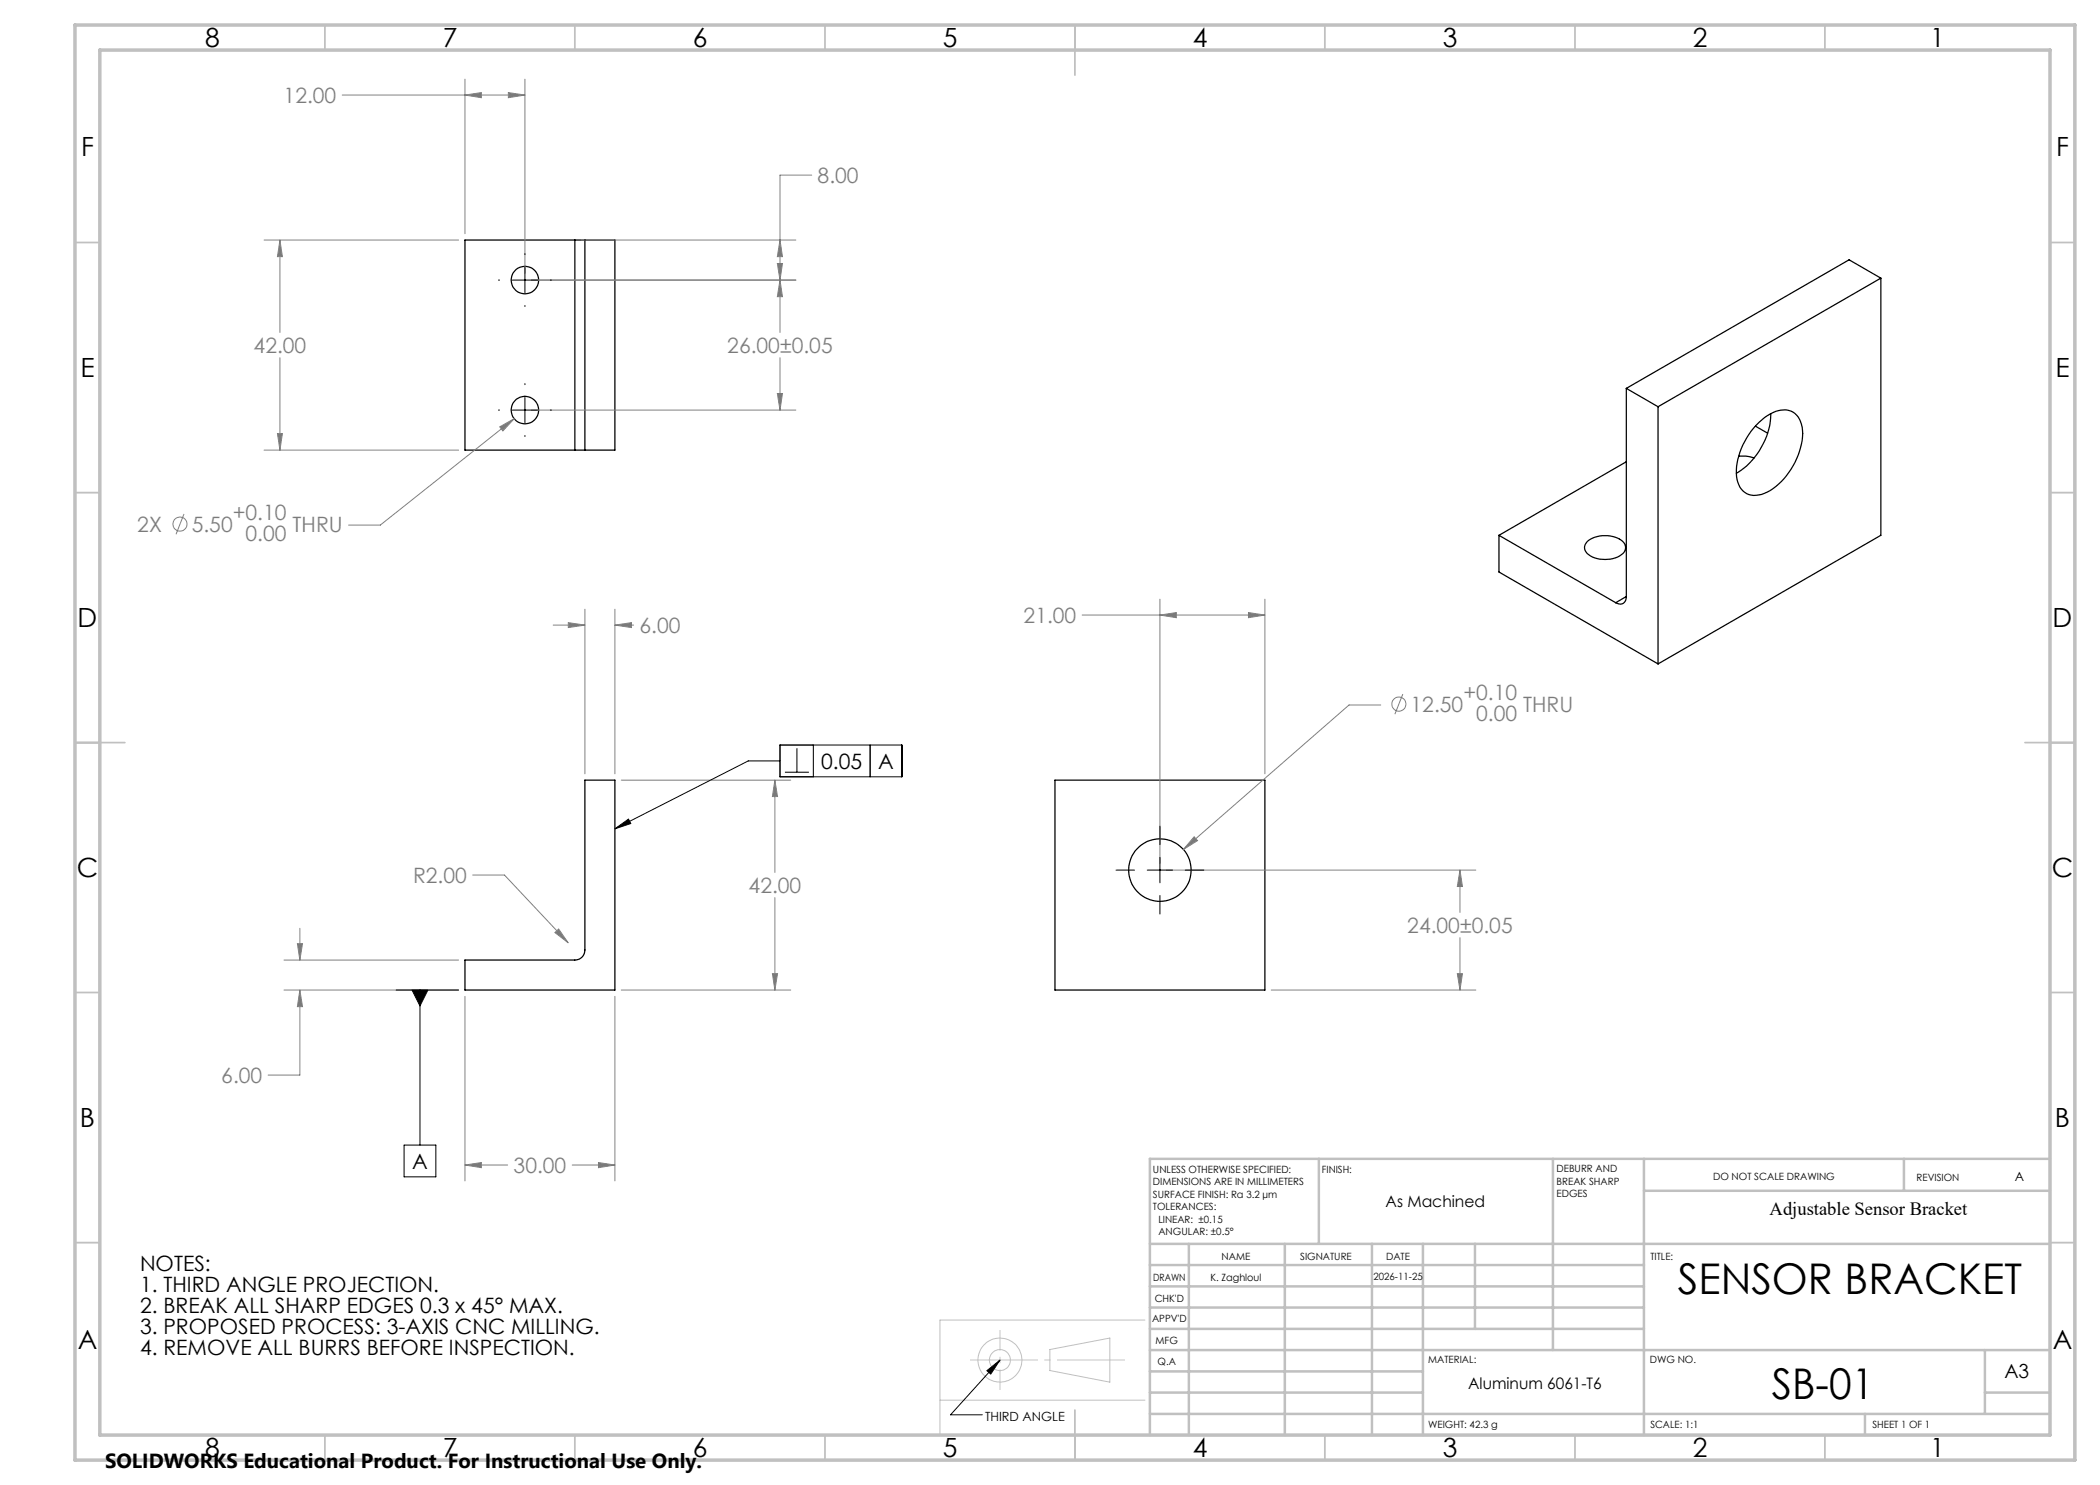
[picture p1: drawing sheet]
<svg xmlns="http://www.w3.org/2000/svg" width="420mm" height="297mm" viewBox="0 0 420 297" stroke-linecap="round" stroke-linejoin="round" font-family="sans-serif">
<g fill="none" stroke="#000" stroke-width=".25">
<path d="M115 48h2M115 48h-22v42h22M115 48v42M117 48v42M117 48h6v42h-6M376.2 55.6l-44.6 25.7M376.2 55.6v51.5l-44.6 25.7M376.2 55.6l-6.4-3.6-44.5 25.7M325.3 77.7v41.6M325.3 77.7l6.3 3.6M115 90h2M325.3 92.4l-25.5 14.7"/>
<path d="M331.6 81.3v51.5M347.7 91.3l1.4-.1 1.7 .4M351.1 85.2l2.4 1.4M351.3 85a8.1 8.1 0 0 1 6-3 3.9 3.9 0 0 1 3.2 4.1 14.2 14.2 0 0 1-7.6 12.6 3.7 3.7 0 0 1-5.5-2.8 13.6 13.6 0 0 1 3.9-10.9zM354.2 82.7a14.7 14.7 0 0 1-6.9 11.9M299.8 107.1v7.3l31.8 18.4M299.8 107.1l23.3 13.4M317.4 108.3a5.8 5.8 0 0 1 7.4 .3 1.74 1.74 0 0 1-.9 2.6 6.1 6.1 0 0 1-6.5-.5 1.58 1.58 0 0 1 0-2.4zM325.3 119.3a1.3 1.3 0 0 1-.7 1.4 1.3 1.3 0 0 1-1.5-.2M325.3 119.3l-2.2 1.2M117 156h6v42h-30v-6h22a1.99 1.99 0 0 0 2-2zM211 156h42v42h-42z"/>
<circle cx="105" cy="56" r="2.75"/>
<circle cx="105" cy="82" r="2.75"/>
<circle cx="232" cy="174" r="6.2"/>
</g>
<path d="M124.2 156h34M155 156l.5 3.3h-1zM155 156v18.5M155 179.5v18.5M124.2 198h34" fill="none" stroke="#808080" stroke-width=".2"/>
<g fill="none" stroke="#c0c0c0" stroke-width=".2">
<path d="M210 269.9l12-2.3v8.8l-12-2.3zM229 264h-41v23M188 280h41"/>
<circle cx="200" cy="272" r="2.09"/>
<circle cx="200" cy="272" r="4.4"/>
</g>
<path d="M194 272h31" fill="none" stroke="#c0c0c0" stroke-width=".2" stroke-dasharray="15.2 1.3 1.3 1.3" stroke-dashoffset="1.6" stroke-linecap="butt"/>
<path d="M200 278v-12" fill="none" stroke="#c0c0c0" stroke-width=".2" stroke-dasharray="15.2 1.3 1.3 1.3" stroke-dashoffset="11.1" stroke-linecap="butt"/>
<g fill="none" stroke="#c0c0c0" stroke-width=".35">
<path d="M65 5v5M115 5v5M165 5v5M215 5v10M265 5v5M315 5v5M365 5v5M15 48.5h5M410 48.5h5M15 98.5h5M410 98.5h5M15 148.5h10"/>
<path d="M405 148.5h10M15 198.5h5M410 198.5h5M15 248.5h5M410 248.5h5M65 287v5M115 287v5M165 287v5M215 282v10M265 287v5M315 287v5M365 287v5"/>
</g>
<g fill="none" stroke="#c0c0c0" stroke-width=".5">
<path d="M263.8 231.8v17M310.6 231.8v38.2M328.8 231.8v55.2M328.8 238.2h81.2M380.8 231.8v6.4M410 231.8h-180v55.2M230 248.8h180M230 257.3h98.8M230 253h98.8M237.8 248.8v38.2M257 248.8v38.2M274.4 248.8v38.2"/>
<path d="M284.6 248.8v38.2M295 248.8v17M230 265.8h98.8M230 261.5h98.8M230 278.5h54.6M230 274.3h54.6M230 270h180M397 278.5h13M397 270v12.8M230 282.8h180M373 282.8v4.2"/>
</g>
<path d="M15 5h400v287h-400zM20 10h390v277h-390z" fill="none" stroke="#c0c0c0" stroke-width=".7"/>
<path d="M155 156l.5 3.3h-1z" fill="#808080"/>
<path d="M154.5 194.7h1l-.5 3.3z" fill="none" stroke="#808080" stroke-width=".2"/>
<path d="M154.5 194.7h1l-.5 3.3z" fill="#808080"/>
<path d="M93 199.3v36.9M123 199.3v36.9M93 233l3.3-.5v1zM93 233h8.5M114.4 233h8.6" fill="none" stroke="#808080" stroke-width=".2"/>
<path d="M93 233l3.3-.5v1z" fill="#808080"/>
<path d="M119.7 232.5l3.3 .5-3.3 .5z" fill="none" stroke="#808080" stroke-width=".2"/>
<path d="M119.7 232.5l3.3 .5-3.3 .5z" fill="#808080"/>
<path d="M56.8 192h34.9M56.8 198h34.9M59.5 188.7h1l-.5 3.3zM60 198v17h-6.4M60 185.7v6.3" fill="none" stroke="#808080" stroke-width=".2"/>
<path d="M59.5 188.7h1l-.5 3.3z" fill="#808080"/>
<path d="M60 198l.5 3.3h-1z" fill="none" stroke="#808080" stroke-width=".2"/>
<path d="M60 198l.5 3.3h-1z" fill="#808080"/>
<path d="M110.6 125h6.4M113.7 124.5l3.3 .5-3.3 .5zM117 121.8v33M123 121.8v33M123 125h3.7" fill="none" stroke="#808080" stroke-width=".2"/>
<path d="M113.7 124.5l3.3 .5-3.3 .5z" fill="#808080"/>
<path d="M123 125l3.3-.5v1z" fill="none" stroke="#808080" stroke-width=".2"/>
<path d="M123 125l3.3-.5v1z" fill="#808080"/>
<path d="M94.5 175h6.4l12.7 13.6M111 186.5l.7-.7 1.9 2.8z" fill="none" stroke="#808080" stroke-width=".2"/>
<path d="M111 186.5l.7-.7 1.9 2.8z" fill="#808080"/>
<path d="M156 149h24.4v6.4h-24.4zM156 152.2h-6.4l-26.6 13.6M157 154.4h4.8M159.4 149.6v4.8M162.7 149v6.4M174 149v6.4M123 165.8l2.7-2 .5 .9zM79.2 198h12.5M82.4 198h3.2l-1.6 3.2zM84 198v31M80.8 229h6.4v6.4h-6.4z" fill="none" stroke="#000" stroke-width=".2"/>
<path d="M123 165.8l2.7-2 .5 .9zM82.4 198h3.2l-1.6 3.2z" fill="#000"/>
<path d="M52.8 48h38.9M56 48l.5 3.3h-1zM56 48v18.5M56 71.5v18.5M52.8 90h38.9" fill="none" stroke="#808080" stroke-width=".2"/>
<path d="M56 48l.5 3.3h-1z" fill="#808080"/>
<path d="M55.5 86.7h1l-.5 3.3z" fill="none" stroke="#808080" stroke-width=".2"/>
<path d="M55.5 86.7h1l-.5 3.3z" fill="#808080"/>
<path d="M106.3 56h52.9M156 56l.5 3.3h-1zM156 56v10.5M156 71.5v10.5M106.3 82h52.9" fill="none" stroke="#808080" stroke-width=".2"/>
<path d="M156 56l.5 3.3h-1z" fill="#808080"/>
<path d="M155.5 78.7h1l-.5 3.3z" fill="none" stroke="#808080" stroke-width=".2"/>
<path d="M155.5 78.7h1l-.5 3.3z" fill="#808080"/>
<path d="M162.3 35h-6.3v21M106.3 56h52.9M116.2 48h43M156 48l.5 3.3h-1z" fill="none" stroke="#808080" stroke-width=".2"/>
<path d="M156 48l.5 3.3h-1z" fill="#808080"/>
<path d="M155.5 52.7h1l-.5 3.3z" fill="none" stroke="#808080" stroke-width=".2"/>
<path d="M155.5 52.7h1l-.5 3.3z" fill="#808080"/>
<path d="M68.4 19h36.6M93 19l3.3-.5v1zM93 15.8v30.9M105 15.8v38.9" fill="none" stroke="#808080" stroke-width=".2"/>
<path d="M93 19l3.3-.5v1z" fill="#808080"/>
<path d="M101.7 18.5l3.3 .5-3.3 .5z" fill="none" stroke="#808080" stroke-width=".2"/>
<path d="M101.7 18.5l3.3 .5-3.3 .5z" fill="#808080"/>
<g fill="none" stroke="#808080" stroke-width=".2">
<path d="M99.9 85.4l2.9-1.7-2.2 2.5zM102.8 83.7l-26.7 21.3h-6.4M36.8 102.8l-1.6 4.1"/>
<circle cx="36" cy="104.8" r="1.4"/>
</g>
<path d="M99.9 85.4l2.9-1.7-2.2 2.5z" fill="#808080"/>
<path d="M233.3 174h61.9M292 174v8.5M254.2 198h41M291.5 194.7h1l-.5 3.3zM292 187.5v10.5" fill="none" stroke="#808080" stroke-width=".2"/>
<path d="M99.7 56h.2M102.4 56h5.1M105 50.7v.2M105 53.5v5.1M110.1 56h.2M105 61.1v.2M105 76.7v.2M105 79.5v5.1M99.7 82h.2M102.4 82h5.1M105 87.1v.2M110.1 82h.2" fill="none" stroke="#000" stroke-width=".2"/>
<path d="M291.5 194.7h1l-.5 3.3z" fill="#808080"/>
<path d="M292 174l.5 3.3h-1z" fill="none" stroke="#808080" stroke-width=".2"/>
<path d="M292 174l.5 3.3h-1z" fill="#808080"/>
<path d="M232 119.8v53M253 119.8v35M216.4 123h36.6M249.7 122.5l3.3 .5-3.3 .5z" fill="none" stroke="#808080" stroke-width=".2"/>
<path d="M249.7 122.5l3.3 .5-3.3 .5z" fill="#808080"/>
<path d="M232 123l3.3-.5v1z" fill="none" stroke="#808080" stroke-width=".2"/>
<path d="M232 123l3.3-.5v1z" fill="#808080"/>
<g fill="none" stroke="#808080" stroke-width=".2">
<path d="M280.6 138.8l-1.6 4M276.2 141h-6.4l-33.1 28.9M238.8 167.4l.7 .7-2.8 1.8z"/>
<circle cx="279.8" cy="140.8" r="1.42"/>
</g>
<path d="M238.8 167.4l.7 .7-2.8 1.8z" fill="#808080"/>
<path d="M223.2 174h3.7M229.4 174h5.1M232 165.2v3.7M232 171.5v5.1M232 179.1v3.7M237.1 174h3.7M197.4 274.1l2.6-2.1-1.8 2.8zM200 272l-9.9 11h6.4" fill="none" stroke="#000" stroke-width=".2"/>
<path d="M197.4 274.1l2.6-2.1-1.8 2.8z" fill="#000"/>
<g font-size="8.5">
<text x="335.6" y="258.8">SENSOR BRACKET</text>
<text x="354.4" y="279.7">SB-01</text>
</g>
<g font-size="5.3">
<text x="41" y="9.5">8</text>
<text x="88.5" y="9.5">7</text>
<text x="138.5" y="9.5">6</text>
<text x="188.5" y="9.5">5</text>
<text x="238.5" y="9.5">4</text>
<text x="288.5" y="9.5">3</text>
<text x="338.5" y="9.5">2</text>
<text x="386" y="9.5">1</text>
<text x="16.2" y="31.2">F</text>
<text x="411.2" y="31.2">F</text>
<text x="16.1" y="75.5">E</text>
<text x="411.1" y="75.5">E</text>
<text x="15.5" y="125.5">D</text>
<text x="410.5" y="125.5">D</text>
<text x="15.4" y="175.5">C</text>
<text x="410.4" y="175.5">C</text>
<text x="16" y="225.5">B</text>
<text x="411" y="225.5">B</text>
<text x="15.5" y="269.7">A</text>
<text x="410.5" y="269.7">A</text>
<text x="41" y="291.5">8</text>
<text x="88.5" y="291.5">7</text>
<text x="138.5" y="291.5">6</text>
<text x="188.5" y="291.5">5</text>
<text x="238.5" y="291.5">4</text>
<text x="288.5" y="291.5">3</text>
<text x="338.5" y="291.5">2</text>
<text x="386" y="291.5">1</text>
</g>
<g font-size="4.2" fill="#808080">
<text x="56.7" y="20.6">12.00</text>
<text x="163.5" y="36.6">8.00</text>
<text x="50.7" y="70.6">42.00</text>
<text x="145.5" y="70.6">26.00±0.05</text>
<text x="27.5" y="106.4">2X</text>
<text x="38.3" y="106.4">5.50</text>
<text x="46.6" y="104.1">+0.10</text>
<text x="58.5" y="106.4">THRU</text>
<text x="49.1" y="108.2">0.00</text>
<text x="204.7" y="124.6">21.00</text>
<text x="127.9" y="126.6">6.00</text>
<text x="282.1" y="142.4">12.50</text>
<text x="292.7" y="140.1">+0.10</text>
<text x="304.6" y="142.4">THRU</text>
<text x="295.2" y="144.2">0.00</text>
<text x="82.6" y="176.6">R2.00</text>
<text x="149.7" y="178.6">42.00</text>
<text x="281.5" y="186.6">24.00±0.05</text>
<text x="44.3" y="216.6">6.00</text>
<text x="102.7" y="234.6">30.00</text>
</g>
<g font-size="4.2">
<text x="164.2" y="153.8">0.05</text>
<text x="175.6" y="153.8">A</text>
<text x="82.4" y="233.8">A</text>
<text x="28" y="254.3">NOTES:</text>
<text x="28" y="258.4">1. THIRD ANGLE PROJECTION.</text>
<text x="28" y="262.6">2. BREAK ALL SHARP EDGES 0.3 x 45° MAX.</text>
<text x="28" y="266.8">3. PROPOSED PROCESS: 3-AXIS CNC MILLING.</text>
<text x="28" y="271">4. REMOVE ALL BURRS BEFORE INSPECTION.</text>
</g>
<text font-size="4.1" x="21" y="293.7">SOLIDWORKS Educational Product. For Instructional Use Only.</text>
<text font-size="3.9" x="400.9" y="275.5">A3</text>
<text font-size="3.7" x="353.9" y="242.9">Adjustable Sensor Bracket</text>
<g font-size="3.2">
<text x="277.1" y="241.4">As Machined</text>
<text x="293.6" y="277.9">Aluminum 6061-T6</text>
</g>
<g font-size="2.5">
<text x="402.9" y="236.1">A</text>
<text x="197" y="284.2">THIRD ANGLE</text>
</g>
<g font-size="2">
<text x="230.6" y="234.6">UNLESS OTHERWISE SPECIFIED:</text>
<text x="230.6" y="237.1">DIMENSIONS ARE IN MILLIMETERS</text>
<text x="230.6" y="239.6">SURFACE FINISH: Ra 3.2 µm</text>
<text x="264.4" y="234.6">FINISH:</text>
<text x="311.3" y="234.5">DEBURR AND</text>
<text x="311.3" y="237">BREAK SHARP</text>
<text x="311.3" y="239.5">EDGES</text>
<text x="342.6" y="236">DO NOT SCALE DRAWING</text>
<text x="383.3" y="236.2">REVISION</text>
<text x="230.6" y="242.1">TOLERANCES:</text>
<text x="231.7" y="244.6">LINEAR: ±0.15</text>
<text x="231.7" y="247.1">ANGULAR: ±0.5°</text>
<text x="244.3" y="252">NAME</text>
<text x="260" y="251.9">SIGNATURE</text>
<text x="277.2" y="251.9">DATE</text>
<text x="330.1" y="251.9">TITLE:</text>
<text x="230.6" y="256.1">DRAWN</text>
<text x="242.1" y="256.1">K. Zaghloul</text>
<text x="274.7" y="255.9">2026-11-25</text>
<text x="230.9" y="260.3">CHK'D</text>
<text x="230.4" y="264.4">APPV'D</text>
<text x="231.1" y="268.8">MFG</text>
<text x="231.5" y="273">Q.A</text>
<text x="285.6" y="272.5">MATERIAL:</text>
<text x="330" y="272.5">DWG NO.</text>
<text x="285.6" y="285.5">WEIGHT: 42.3 g</text>
<text x="330.1" y="285.6">SCALE: 1:1</text>
<text x="374.5" y="285.6">SHEET 1 OF 1</text>
</g>
</svg>
